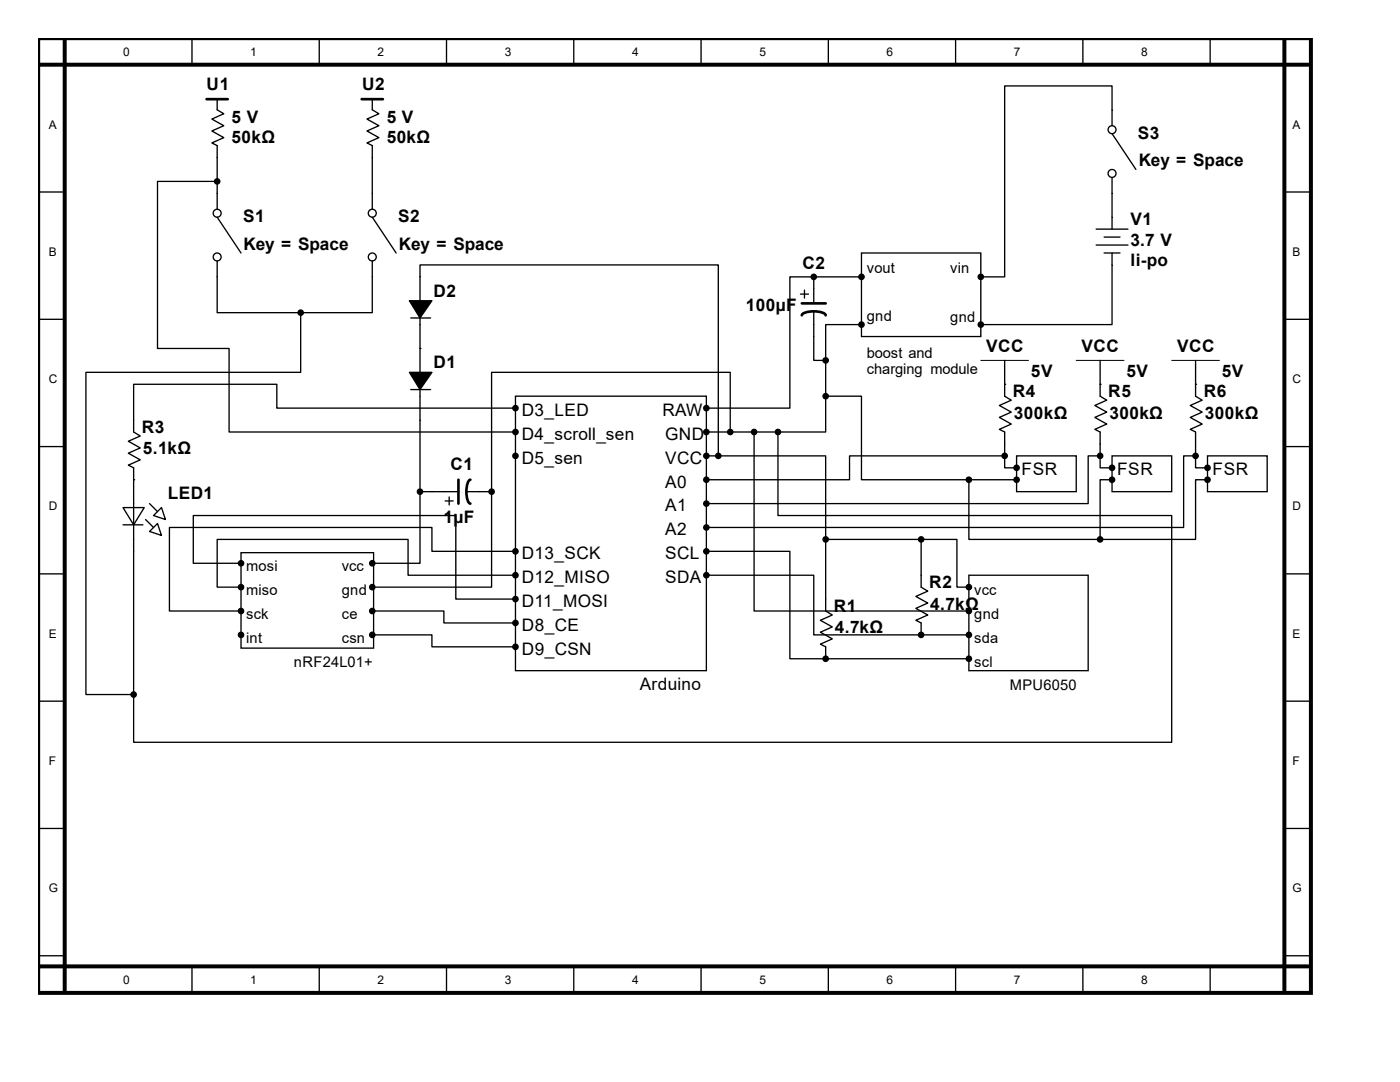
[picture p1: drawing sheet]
<svg xmlns="http://www.w3.org/2000/svg" width="279mm" height="216mm" viewBox="0 0 279 216" stroke-linecap="round" stroke-linejoin="round" font-family="sans-serif">
<path d="M7.6 7.6h254v190.5h-254zM7.6 12.9h253.5M12.9 7.6v190M256.3 7.6v190M7.6 192.8h253.5" fill="none" stroke="#000" stroke-width=".79"/>
<g fill="none" stroke="#000" stroke-width=".26">
<path d="M38.3 7.6v5.3M63.7 7.6v5.3M89.1 7.6v5.3M114.5 7.6v5.3M139.9 7.6v5.3M165.3 7.6v5.3M190.7 7.6v5.3M216.1 7.6v5.3M241.5 7.6v5.3M7.6 38.3h5.3M43.3 38.6v3.2M256.3 38.3h5.3"/>
<path d="M43.3 43.3l4.8 7.2M43.3 52.1v3.1M83.8 55.2v42.9M159.8 58.7h1.5M160.5 57.9v1.6M162.4 55.2h-4.8v26.2h-16.6M162.4 55.2h.1M162.4 55.2v5.3M162.4 55.2h9.5M171.9 50.5h23.8v16.7h-23.8zM218.8 45.7h6.3M218.8 48.9h6.3"/>
<path d="M220.3 47.3h3.2M220.3 50.5h3.2M221.9 50.5v14.3h-26.2M221.9 43.3v2.4M7.6 63.7h5.3M82 77.7h3.9M82 63.4h3.9M83.8 69.5h.1M102.9 79.1h38.1v54.7h-38.1zM162.4 62.1v9.8h2.4v-7.1h7.1M256.3 63.7h5.3M7.6 89.1h5.3"/>
<path d="M83.8 98.1v14.3h-9.5M83.8 98.1h7.7M88.8 100h1.6M89.6 99.2v1.6M93.1 98.1h5M98.1 98.1v19.1h-23.8M98.1 98.1h.1M141 86.2h9.5v35.7h42.9M145.7 86.2v-11.9h-47.6v23.8M256.3 89.1h5.3M7.6 114.5h5.3M48.1 110.3h26.5v19h-26.5z"/>
<path d="M48.1 112.4h-9.5v-9.5h52.4v16.6h11.9M102.9 110h-16.7v-4.7h-52.4v16.6h14.3M102.9 114.8h-21.5v-7.2h-38.1v9.6h4.8M141 110h16.6v21.4h7.2M141 114.8h21.4v11.9h21.4M164.8 119.5v2.4l1.3 .8-2.4 1.1 2.4 1.3-2.4 1.1 2.4 1.3-2.4 1 1.1 .6v2.3M193.4 114.8h23.8v19h-23.8zM193.4 117.2h-2.4v-9.6h-7.2v9.6l1.4 .8-2.4 1 2.4 1.3-2.4 1.1 2.4 1.3-2.4 1.1 1 .5v2.4M256.3 114.5h5.3M7.6 139.9h5.3M74.3 121.9h14.3v2.4h14.3M74.3 126.7h11.9v2.4h16.7"/>
<path d="M164.8 131.4h.1M164.8 131.4h28.6M183.8 126.7h9.6M256.3 139.9h5.3M7.6 165.3h5.3M256.3 165.3h5.3M7.6 190.7h5.3M38.3 192.8v5.3M63.7 192.8v5.3M89.1 192.8v5.3M114.5 192.8v5.3M139.9 192.8v5.3"/>
<path d="M165.3 192.8v5.3M190.7 192.8v5.3M216.1 192.8v5.3M241.5 192.8v5.3M256.3 190.7h5.3"/>
<circle cx="43.3" cy="51.3" r=".79"/>
<circle cx="43.3" cy="42.5" r=".79"/>
</g>
<g fill="#000" stroke="#000" stroke-width=".26">
<path d="M81.7 74.3h4.5l-2.4 3.4zM81.7 60h4.5l-2.4 3.4z"/>
<circle cx="162.4" cy="55.2" r=".53"/>
<circle cx="171.9" cy="55.2" r=".53"/>
<circle cx="164.8" cy="71.9" r=".53"/>
<circle cx="171.9" cy="64.8" r=".53"/>
<circle cx="195.7" cy="64.8" r=".53"/>
<circle cx="83.8" cy="98.1" r=".53"/>
<circle cx="98.1" cy="98.1" r=".53"/>
<circle cx="102.9" cy="91" r=".53"/>
<circle cx="102.9" cy="86.2" r=".53"/>
<circle cx="102.9" cy="81.4" r=".53"/>
<circle cx="141" cy="86.2" r=".53"/>
<circle cx="141" cy="81.4" r=".53"/>
<circle cx="141" cy="95.7" r=".53"/>
<circle cx="145.7" cy="86.2" r=".53"/>
<circle cx="150.5" cy="86.2" r=".53"/>
<circle cx="48.1" cy="117.2" r=".53"/>
<circle cx="48.1" cy="112.4" r=".53"/>
<circle cx="74.3" cy="117.2" r=".53"/>
<circle cx="74.3" cy="112.4" r=".53"/>
<circle cx="102.9" cy="114.8" r=".53"/>
<circle cx="102.9" cy="110" r=".53"/>
<circle cx="102.9" cy="119.5" r=".53"/>
<circle cx="141" cy="105.3" r=".53"/>
<circle cx="141" cy="100.5" r=".53"/>
<circle cx="141" cy="110" r=".53"/>
<circle cx="141" cy="114.8" r=".53"/>
<circle cx="183.8" cy="107.6" r=".53"/>
<circle cx="193.4" cy="117.2" r=".53"/>
<circle cx="48.1" cy="126.7" r=".53"/>
<circle cx="48.1" cy="121.9" r=".53"/>
<circle cx="74.3" cy="121.9" r=".53"/>
<circle cx="74.3" cy="126.7" r=".53"/>
<circle cx="102.9" cy="124.3" r=".53"/>
<circle cx="102.9" cy="129.1" r=".53"/>
<circle cx="164.8" cy="131.4" r=".53"/>
<circle cx="183.8" cy="126.7" r=".53"/>
<circle cx="193.4" cy="126.7" r=".53"/>
<circle cx="193.4" cy="121.9" r=".53"/>
<circle cx="193.4" cy="131.4" r=".53"/>
</g>
<path d="M160 62.9a2.44 2.44 0 0 1 2.4-.8l1.2 .1a1.27 1.27 0 0 1 1.2 .7M160 60.5h4.8M91.5 95.7v4.8M93.9 95.7a2.44 2.44 0 0 0-.8 2.4l.1 1.2a1.27 1.27 0 0 0 .7 1.2" fill="none" stroke="#000" stroke-width=".53"/>
<path d="M24.6 101.3h4.2l-2.1 3.4z" fill="#fff" stroke="#000" stroke-width=".26"/>
<g fill="none" stroke="#000" stroke-width=".26">
<path d="M43.3 19.8v2.1l1.4 .8-2.4 1.1 2.4 1.3-2.4 1 2.4 1.4-2.4 1 1 .6v9.5M74.3 19.8v2.1l1.3 .8-2.4 1.1 2.4 1.3-2.4 1 2.4 1.4-2.4 1 1.1 .6v12.7M43.3 36.2h-11.9v33.3h14.3v16.7h57.2M221.9 25.1v-8h-21.4v38.1h-4.8M221.9 26.7l4.8 7.1M221.9 35.4v7.9M43.3 55.2v7.2h16.7M74.3 52.1v10.3h-14.3M74.3 43.3l4.8 7.2M83.8 55.2v-2.3h59.6v38.1M60 62.4v11.9h-42.9v64.3h9.6M164.8 79.1v7.1h-9.5"/>
<path d="M164.8 79.1h7.1v16.6h21.5M164.8 71.9v7.2M200.5 71.9v7.2l1.3 .8-2.4 1 2.4 1.3-2.4 1.1 2.4 1.3-2.4 1.1 1.1 .5v4.8M200.5 76.7h.1M219.6 71.9v7.2l1.3 .8-2.4 1 2.4 1.3-2.4 1.1 2.4 1.3-2.4 1.1 1.1 .5v4.8M219.6 76.7h.1M238.6 71.9v7.2l1.3 .8-2.4 1 2.4 1.3-2.4 1.1 2.4 1.3-2.4 1.1 1.1 .5v4.8M238.6 76.7h.1M26.7 95.7h.1M102.9 81.4h-47.7v-4.7h-28.5v9.5l1.3 .8-2.4 1.1 2.4 1.3-2.4 1 2.4 1.4-2.4 1 1.1 .5v45.3M141 91h2.4M143.4 91h21.4v16.6"/>
<path d="M150.5 86.2h4.8M155.3 86.2v16.7h78.5v45.2h-207.1v-9.5M193.4 95.7v11.9h26.2M193.4 95.7h9.5M200.5 91v2.3h2.4M200.5 91h-31v4.7h-28.5M202.9 91h11.9v7.1h-11.9zM219.6 91v2.3h2.3M219.6 91h-2.4v9.5h-76.2M221.9 91h11.9v7.1h-11.9zM221.9 95.7h-2.3v11.9M238.6 91v2.3h2.4"/>
<path d="M238.6 91h-2.4v14.3h-95.2M241 91h11.9v7.1h-11.9zM241 95.7h-2.4v11.9h-19M24.6 104.7h3.9M29.1 103.7l1.5 1.6M29.8 106l1.6-1.5 .8 2.3zM29.8 100.5l1.6 1.6M30.6 102.9l1.6-1.6 .8 2.4zM164.8 107.6v11.9M164.8 107.6h19"/>
<circle cx="221.9" cy="34.6" r=".79"/>
<circle cx="221.9" cy="25.9" r=".79"/>
<circle cx="74.3" cy="42.5" r=".79"/>
<circle cx="74.3" cy="51.3" r=".79"/>
</g>
<g fill="#000" stroke="#000" stroke-width=".26">
<circle cx="43.3" cy="36.2" r=".53"/>
<circle cx="195.7" cy="55.2" r=".53"/>
<circle cx="60" cy="62.4" r=".53"/>
<circle cx="164.8" cy="79.1" r=".53"/>
<circle cx="141" cy="91" r=".53"/>
<circle cx="143.4" cy="91" r=".53"/>
<circle cx="155.3" cy="86.2" r=".53"/>
<circle cx="193.4" cy="95.7" r=".53"/>
<circle cx="200.5" cy="91" r=".53"/>
<circle cx="202.9" cy="95.7" r=".53"/>
<circle cx="202.9" cy="93.3" r=".53"/>
<circle cx="219.6" cy="91" r=".53"/>
<circle cx="221.9" cy="93.3" r=".53"/>
<circle cx="221.9" cy="95.7" r=".53"/>
<circle cx="238.6" cy="91" r=".53"/>
<circle cx="241" cy="93.3" r=".53"/>
<circle cx="241" cy="95.7" r=".53"/>
<circle cx="164.8" cy="107.6" r=".53"/>
<circle cx="219.6" cy="107.6" r=".53"/>
<circle cx="26.7" cy="138.6" r=".53"/>
</g>
<path d="M41.2 19.8h4.3M72.2 19.8h4.2" fill="none" stroke="#000" stroke-width=".53"/>
<path d="M195.7 71.9h9.6M214.8 71.9h9.5M233.8 71.9h9.6" fill="none" stroke="#000" stroke-width=".2"/>
<g font-size="3.4">
<text x="41.2" y="17.9">U1</text>
<text x="72.3" y="17.9">U2</text>
<text x="46.2" y="24.5">5 V</text>
<text x="46.2" y="28.4">50kΩ</text>
<text x="77.2" y="24.5">5 V</text>
<text x="77.2" y="28.4">50kΩ</text>
<text x="227.1" y="27.7">S3</text>
<text x="227.2" y="33.2">Key = Space</text>
<text x="48.5" y="44.4">S1</text>
<text x="79.5" y="44.4">S2</text>
<text x="225.6" y="44.9">V1</text>
<text x="48.6" y="49.9">Key = Space</text>
<text x="79.6" y="49.9">Key = Space</text>
<text x="160.1" y="53.6">C2</text>
<text x="225.6" y="49.1">3.7 V</text>
<text x="225.6" y="53">li-po</text>
<text x="86.5" y="59.2">D2</text>
<text x="148.8" y="62.1">100µF</text>
<text x="196.8" y="70.3">VCC</text>
<text x="215.9" y="70.3">VCC</text>
<text x="234.9" y="70.3">VCC</text>
<text x="86.5" y="73.4">D1</text>
<text x="205.7" y="75.3">5V</text>
<text x="224.8" y="75.3">5V</text>
<text x="243.8" y="75.3">5V</text>
<text x="104.1" y="83">D3_LED</text>
<text x="132.2" y="83">RAW</text>
<text x="202.1" y="79.3">R4</text>
<text x="202.4" y="83.5">300kΩ</text>
<text x="221.2" y="79.3">R5</text>
<text x="221.4" y="83.5">300kΩ</text>
<text x="240.2" y="79.3">R6</text>
<text x="240.5" y="83.5">300kΩ</text>
<text x="28.3" y="86.4">R3</text>
<text x="104.1" y="87.8">D4_scroll_sen</text>
<text x="132.7" y="87.8">GND</text>
<text x="28.5" y="90.6">5.1kΩ</text>
<text x="89.9" y="93.8">C1</text>
<text x="104.1" y="92.5">D5_sen</text>
<text x="132.7" y="92.5">VCC</text>
<text x="203.9" y="94.9">FSR</text>
<text x="222.9" y="94.9">FSR</text>
<text x="242" y="94.9">FSR</text>
<text x="33.5" y="99.7">LED1</text>
<text x="132.7" y="97.3">A0</text>
<text x="88.5" y="104.4">1µF</text>
<text x="132.7" y="102">A1</text>
<text x="132.7" y="106.8">A2</text>
<text x="104.1" y="111.5">D13_SCK</text>
<text x="132.7" y="111.5">SCL</text>
<text x="104.1" y="116.3">D12_MISO</text>
<text x="132.7" y="116.3">SDA</text>
<text x="185.5" y="117.4">R2</text>
<text x="104.1" y="125.9">D8_CE</text>
<text x="104.1" y="121.1">D11_MOSI</text>
<text x="166.4" y="122.1">R1</text>
<text x="185.6" y="121.6">4.7kΩ</text>
<text x="104.1" y="130.6">D9_CSN</text>
<text x="166.6" y="126.4">4.7kΩ</text>
<text x="127.7" y="137.8">Arduino</text>
</g>
<g font-size="2.9">
<text x="173" y="54.4">vout</text>
<text x="189.7" y="54.4">vin</text>
<text x="173" y="64">gnd</text>
<text x="189.7" y="64.2">gnd</text>
<text x="173" y="71.4">boost and</text>
<text x="173" y="74.7">charging module</text>
<text x="49.1" y="114">mosi</text>
<text x="68.2" y="114">vcc</text>
<text x="49.1" y="118.7">miso</text>
<text x="68.2" y="118.7">gnd</text>
<text x="194.4" y="118.7">vcc</text>
<text x="49.1" y="123.5">sck</text>
<text x="68.2" y="123.5">ce</text>
<text x="194.4" y="123.5">gnd</text>
<text x="49.1" y="128.2">int</text>
<text x="68.2" y="128.2">csn</text>
<text x="194.4" y="128.2">sda</text>
<text x="58.7" y="133">nRF24L01+</text>
<text x="194.4" y="133">scl</text>
<text x="201.5" y="137.8">MPU6050</text>
</g>
<g font-size="2.4">
<text x="24.6" y="11.1">0</text>
<text x="50" y="11.1">1</text>
<text x="75.4" y="11.1">2</text>
<text x="100.8" y="11.1">3</text>
<text x="126.2" y="11.1">4</text>
<text x="151.6" y="11.1">5</text>
<text x="177" y="11.1">6</text>
<text x="202.4" y="11.1">7</text>
<text x="227.8" y="11.1">8</text>
<text x="9.7" y="25.7">A</text>
<text x="257.9" y="25.7">A</text>
<text x="9.7" y="51.1">B</text>
<text x="257.9" y="51.1">B</text>
<text x="9.7" y="76.5">C</text>
<text x="257.9" y="76.5">C</text>
<text x="9.7" y="101.9">D</text>
<text x="257.9" y="101.9">D</text>
<text x="9.7" y="127.3">E</text>
<text x="257.9" y="127.3">E</text>
<text x="9.7" y="152.7">F</text>
<text x="257.9" y="152.7">F</text>
<text x="9.7" y="178.1">G</text>
<text x="257.9" y="178.1">G</text>
<text x="24.6" y="196.3">0</text>
<text x="50" y="196.3">1</text>
<text x="75.4" y="196.3">2</text>
<text x="100.8" y="196.3">3</text>
<text x="126.2" y="196.3">4</text>
<text x="151.6" y="196.3">5</text>
<text x="177" y="196.3">6</text>
<text x="202.4" y="196.3">7</text>
<text x="227.8" y="196.3">8</text>
</g>
</svg>
